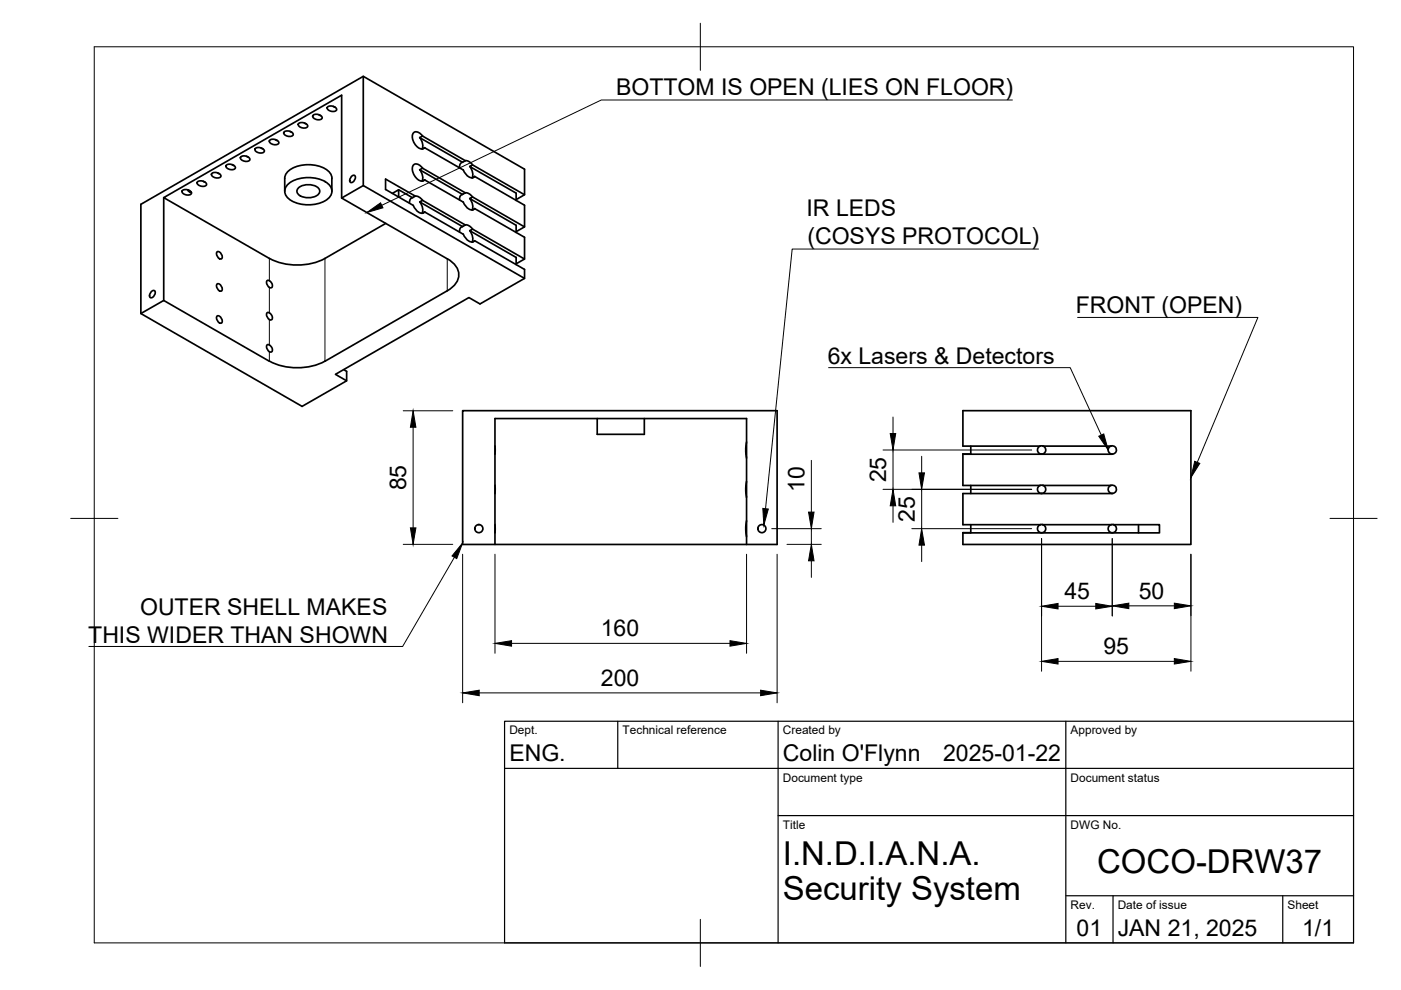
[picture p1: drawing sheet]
<svg xmlns="http://www.w3.org/2000/svg" width="297mm" height="210mm" viewBox="0 0 297 210" stroke-linecap="round" stroke-linejoin="round" font-family="sans-serif">
<!-- layer: Visible -->
<g fill="none" stroke="#000" stroke-width=".36">
<path d="M77 16.2v23.1M41.9 38.5a1.32 1.32 0 0 1 1.9 .6 1.22 1.22 0 0 1-2-.4zM43.1 38.4l.4 .2M45 36.7a1.32 1.32 0 0 1 1.8 .7 1.22 1.22 0 0 1-2-.5zM46.1 36.7l.4 .2M48 35a1.32 1.32 0 0 1 1.9 .6 1.22 1.22 0 0 1-2-.4zM49.2 34.9l.4 .2M51.1 33.2a1.32 1.32 0 0 1 1.9 .7 1.22 1.22 0 0 1-2-.5zM52.3 33.1l.4 .2M54.2 31.4a1.32 1.32 0 0 1 1.8 .7 1.22 1.22 0 0 1-2-.5zM55.3 31.4l.4 .2M57.2 29.7a1.32 1.32 0 0 1 1.9 .6 1.22 1.22 0 0 1-2-.4z"/>
<path d="M58.4 29.6l.4 .2M60.3 27.9a1.32 1.32 0 0 1 1.9 .7 1.22 1.22 0 0 1-2-.5zM61.2 38.9a7.4 7.4 0 0 1 8.4 0 2.07 2.07 0 0 1 .7 2.1 2.07 2.07 0 0 1-1.4 1.6 7.5 7.5 0 0 1-7.7-.5 1.94 1.94 0 0 1 0-3.2zM61.5 27.8l.4 .2M63.3 39.9a3.3 3.3 0 0 1 4.4 .3 1.21 1.21 0 0 1-1.1 1.5 3.3 3.3 0 0 1-3.6-.8v-.7zM63.4 26.2a1.32 1.32 0 0 1 1.8 .6 1.22 1.22 0 0 1-2-.4zM64.5 26.1l.4 .2M66.4 24.4a1.32 1.32 0 0 1 1.9 .6 1.22 1.22 0 0 1-2-.4zM67.6 24.3l.4 .2M69.5 22.6a1.32 1.32 0 0 1 1.9 .7 1.22 1.22 0 0 1-2-.5zM70.4 37.8v2.7M70.4 37.8a3.4 3.4 0 0 0-3.1-2.7 6.7 6.7 0 0 0-6.5 1.6l-.4 1.1v2.7"/>
<path d="M70.7 22.6l.4 .2M74.5 37.4l.7-.2a.99 .99 0 0 1-.9 1.5 .86 .86 0 0 1 .2-1.3zM89 36l.6-.3 9.1 5.2M89 36l9.1 5.2M89 36a2.52 2.52 0 0 1 .5 2.4M89 29.2a2.52 2.52 0 0 1 .5 2.4M89.5 38.4l.5-.3 8.2 4.7a2.08 2.08 0 0 0 2.2 1.6l.2-.2M89.5 31.6l.5-.3 8.2 4.7M89.6 28.8l9.1 5.3M89.6 28.8l-.6 .4 9.1 5.2M89.6 35.6l-.3-.3a1.01 1.01 0 0 0-1-.5 1.01 1.01 0 0 0-.8 .6 2.8 2.8 0 0 0 1.9 3l.6-.3M89.6 28.8l-.3-.3a1.01 1.01 0 0 0-1-.6 1.01 1.01 0 0 0-.8 .7 2.8 2.8 0 0 0 1.9 3l.6-.3"/>
<path d="M98.1 34.4a.95 .95 0 0 0-.7 1.2M98.2 36a2.08 2.08 0 0 0 2.2 1.6l.2-.2M98.7 34.1l-.6 .3M98.7 34.1l.9 .2 .6 .6M99.6 35.3a2.52 2.52 0 0 1 .5 2.4M100.6 37.4l10.6 6.1v4.6l-1.8 1M100.6 37.4l-.5 .3M34.7 41.9v21.8M38.7 40.4a1.32 1.32 0 0 1 1.9 .6 1.22 1.22 0 0 1-2-.4zM39.8 40.2l.3 .5 .5 .2M40 40.3l.5 .5M46.1 53.4a1.02 1.02 0 0 1 .9 1.5 1.02 1.02 0 0 1-.9-1.5z"/>
<path d="M72.4 42v-21.8l-37.7 21.7 22.4 12.9M81.8 47.4l-12.9 7.4a13 13 0 0 1-11.8 0M83.2 41l1.3-.8v1.6M84.5 40.2l3 1.7 .6-.3-6.4-3.6v2.2l5.9 3.3M87.5 41.9a.95 .95 0 0 0-.7 1.2M87.6 43.5a2.08 2.08 0 0 0 2.2 1.6l.2-.2M88.1 41.6l.9 .3 .6 .6M89 42.8a2.52 2.52 0 0 1 .5 2.4M89.5 45.2l.5-.3 8.2 4.7M89.6 42.5l-.6 .3 9.1 5.2M89.6 42.5l9.1 5.2-.6 .3M98.1 48a.95 .95 0 0 0-.7 1.2"/>
<path d="M98.1 41.2a.95 .95 0 0 0-.7 1.2M98.2 49.6a2.08 2.08 0 0 0 2.2 1.6l.2-.2M98.7 40.9l-.6 .3M98.7 40.9l.9 .3 .6 .6M98.7 47.7l.9 .3 .6 .6M99.6 48.9a2.52 2.52 0 0 1 .5 2.4M99.6 42.1a2.52 2.52 0 0 1 .5 2.4M100.1 51.3l.5-.3 10.6 6.1v1.9l-9.4 5.4-2.4-1.3-28.3 16.3 2.4 1.3M100.6 44.2l10.6 6.1v4.6l-1.8 1M100.6 44.2l-.5 .3M109.4 42.3l1.8-1v-5.4l-34.2-19.7-47.1 27.1v23.2l34.2 19.7 9.4-5.5v-2l-.6-.3M111.2 54.9l-11-6.3-.6 .3 9.8 5.7v1.5"/>
<path d="M111.2 41.3l-11-6.3-.6 .3 9.8 5.7v1.5M111.2 48.1l-11-6.3-.6 .3 9.8 5.7v1.5M111.2 59l-34.2-19.7-4.6 2.7 22.4 12.9a3.6 3.6 0 0 1 2.1 4.8l-1.2 1.3-.9 .6-25.9 15a13.1 13.1 0 0 1-11.8 0M29.9 66.5l4.8-2.8 22.4 12.9M32.1 61.8l.6-.2a.99 .99 0 0 1-.8 1.5 .86 .86 0 0 1 .2-1.3zM46.1 60.2a1.02 1.02 0 0 1 .9 1.5 1.02 1.02 0 0 1-.9-1.5zM46.1 67a1.02 1.02 0 0 1 .9 1.5 1.02 1.02 0 0 1-.9-1.5zM57.1 74.6l-.4-.5a.63 .63 0 0 1 .2-1 .95 .95 0 0 1 .8 .6 .95 .95 0 0 1-.2 .9h-.4M57.1 60.9l-.4-.4a.63 .63 0 0 1 .2-1.1 .95 .95 0 0 1 .8 .6 .95 .95 0 0 1-.2 1h-.4M57.1 67.8l-.4-.5a.63 .63 0 0 1 .2-1.1 .95 .95 0 0 1 .8 .7 .95 .95 0 0 1-.2 .9h-.4M98.1 87.1h66.7v28.3h-66.7zM104.9 94.5v1.8"/>
<path d="M126.6 88.7v3.4h10v-3.4M158.3 93.7a8.4 8.4 0 0 0 0 3.4M204.2 96.3h31.6M205.8 96.3h-1.6v6.6h16.3M205.8 94.6v1.7M220.5 94.6h-16.3v-7.5h48.3v28.3h-48.3v-2.5h1.6M221.1 94.6h14.4M101.4 111.2h.2M104.9 111.2v1.8M104.9 102.9v1.7M104.9 115.4v-26.7h53.4v26.7M158.3 110.4a8.4 8.4 0 0 0 0 3.4"/>
<path d="M158.3 102.1a8.4 8.4 0 0 0 0 3.3M205.8 102.9v1.7M205.8 111.2v1.8M221 111.2h14.6M221.1 102.9h14.4M235.5 102.9a.88 .88 0 0 1 1.2 .7 .88 .88 0 0 1-.9 1M235.5 102.9a.88 .88 0 0 0-.5 1 .88 .88 0 0 0 .8 .7M235.8 104.6h-31.6v6.6h16.4M236 111.2h9.8v1.8h-41.6M241.4 111.2v1.8"/>
<circle cx="220.8" cy="95.4" r=".88"/>
<circle cx="235.8" cy="95.4" r=".88"/>
<circle cx="101.5" cy="112.1" r=".86"/>
<circle cx="161.5" cy="112.1" r=".86"/>
<circle cx="220.8" cy="112.1" r=".88"/>
<circle cx="220.8" cy="103.7" r=".88"/>
<circle cx="235.8" cy="112.1" r=".88"/>
</g>
<!-- layer: Visible Narrow -->
<path d="M57.1 54.8v4.7M68.9 54.8v21.8M94.8 54.9v6.8M57.1 61v5.3M57.1 67.8v5.3M57.1 74.6v2" fill="none" stroke="#000" stroke-width=".21"/>
<!-- layer: BORDER -->
<path d="M20 9.9h267v190h-267zM148.5 4.9v10M15 109.9h10M282 109.9h10M148.5 194.9v10" fill="none" stroke="#000" stroke-width=".21"/>
<!-- layer: TITLEBLOCK -->
<path d="M107 152.9h180v47h-180zM131 152.9v10M165 152.9v47M226 152.9v47M107 162.9h180M165 172.9h122M226 189.9h61M236 189.9v10M272 189.9v10" fill="none" stroke="#000" stroke-width=".25"/>
<!-- layer: FD_Dimensions -->
<g fill="none" stroke="#000" stroke-width=".21">
<path d="M85.5 87.1h10.5M87.6 90.6v21.3M172 97.6v11M187.2 95.4h31.5M189.3 88.4v3.5M189.3 95.4v8.4M195.4 96.7v3.6M85.5 115.4h10.5M98.1 117.5v31.5M104.9 117.5v21M158.3 117.5v21M163.6 112.1h10.5"/>
<path d="M164.8 117.5v31.5M166.9 115.4h7.2M172 112.1v3.3M172 118.9v3.5M187.2 103.8h31.5M189.3 107.2v3.6M193.3 112.1h25.4M195.4 103.8v8.3M195.4 115.6v3.5M220.8 114.2v28.1M235.8 114.2v16.4M252.5 117.5v24.8"/>
<path d="M108.5 136.4h46.3M224.3 128.5h8M239.3 128.5h9.7M101.6 146.9h59.7M224.3 140.2h24.7"/>
</g>
<g fill="#000" stroke="#000" stroke-width=".21">
<path d="M87.6 87.1l.6 3.5h-1.2zM188.7 91.9h1.2l-.6 3.5zM87 111.9h1.2l-.6 3.5zM172 115.4l.6 3.5h-1.2zM171.4 108.6h1.2l-.6 3.5zM189.3 103.8l.6 3.4h-1.2zM195.4 112.1l.6 3.5h-1.2zM194.8 100.3h1.2l-.6 3.5zM104.9 136.4l3.6-.6v1.2zM154.8 135.8l3.5 .6-3.5 .6zM220.8 140.2l3.5-.6v1.2zM220.8 128.5l3.5-.6v1.2z"/>
<path d="M232.3 127.9l3.5 .6-3.5 .6zM235.8 128.5l3.5-.6v1.1zM249 127.9l3.5 .6-3.5 .5zM249 139.6l3.5 .6-3.5 .6zM98.1 146.9l3.5-.6v1.2zM161.3 146.3l3.5 .6-3.5 .6z"/>
</g>
<!-- layer: Leaders -->
<path d="M77.8 45.1l2.9-2.1 .5 1.1zM253.3 97.8l1.1 .4-1.9 3.1zM98.1 115.1l-1.3 3.3-1-.5z" fill="#000" stroke="#000" stroke-width=".21"/>
<path d="M214.7 21.2h-87.2l-46.6 22.3M228.5 67.3h38.2l-12.8 30.7M96.4 118.1l-11 19h-66.6" fill="none" stroke="#000" stroke-width=".21"/>
<!-- layer: Hole Notes -->
<path d="M233 92.5l1-.5 .9 3.4zM161.7 107.8l1.2 .1-1 3.5z" fill="#000" stroke="#000" stroke-width=".21"/>
<path d="M220.2 52.8h-52.2l-5.7 55.1M175.7 77.9h51.2l6.6 14.3" fill="none" stroke="#000" stroke-width=".21"/>
<g font-size="7">
<text x="166" y="183.4">I.N.D.I.A.N.A.</text>
<text x="232.6" y="185.2">COCO-DRW37</text>
<text x="166" y="190.9">Security System</text>
</g>
<g font-size="4.9">
<text x="130.6" y="20.2">BOTTOM IS OPEN (LIES ON FLOOR)</text>
<text x="171" y="45.9">IR LEDS</text>
<text x="171.2" y="51.8">(COSYS PROTOCOL)</text>
<text x="228.1" y="66.3">FRONT (OPEN)</text>
<text x="175.5" y="77.3">6x Lasers &amp; Detectors</text>
<text x="86.1" y="104" transform="rotate(-90 86.1 104)">85</text>
<text x="170.6" y="104.2" transform="rotate(-90 170.6 104.2)">10</text>
<text x="187.9" y="102.3" transform="rotate(-90 187.9 102.3)">25</text>
<text x="194" y="110.6" transform="rotate(-90 194 110.6)">25</text>
<text x="29.7" y="130.5">OUTER SHELL MAKES</text>
<text x="225.7" y="127.1">45</text>
<text x="241.4" y="127">50</text>
<text x="18.7" y="136.4">THIS WIDER THAN SHOWN</text>
<text x="127.4" y="135">160</text>
<text x="233.9" y="138.8">95</text>
<text x="127.4" y="145.5">200</text>
<text x="108" y="161.4">ENG.</text>
<text x="166" y="161.4">Colin O'Flynn</text>
<text x="200" y="161.4">2025-01-22</text>
<text x="228.3" y="198.6">01</text>
<text x="237" y="198.4">JAN 21, 2025</text>
<text x="276.1" y="198.6">1/1</text>
</g>
<g font-size="2.5">
<text x="108" y="155.7">Dept.</text>
<text x="132" y="155.7">Technical reference</text>
<text x="166" y="155.7">Created by</text>
<text x="227" y="155.7">Approved by</text>
<text x="166" y="165.7">Document type</text>
<text x="227" y="165.7">Document status</text>
<text x="166" y="175.7">Title</text>
<text x="227" y="175.7">DWG No.</text>
<text x="227" y="192.7">Rev.</text>
<text x="237" y="192.7">Date of issue</text>
<text x="273" y="192.7">Sheet</text>
</g>
</svg>
